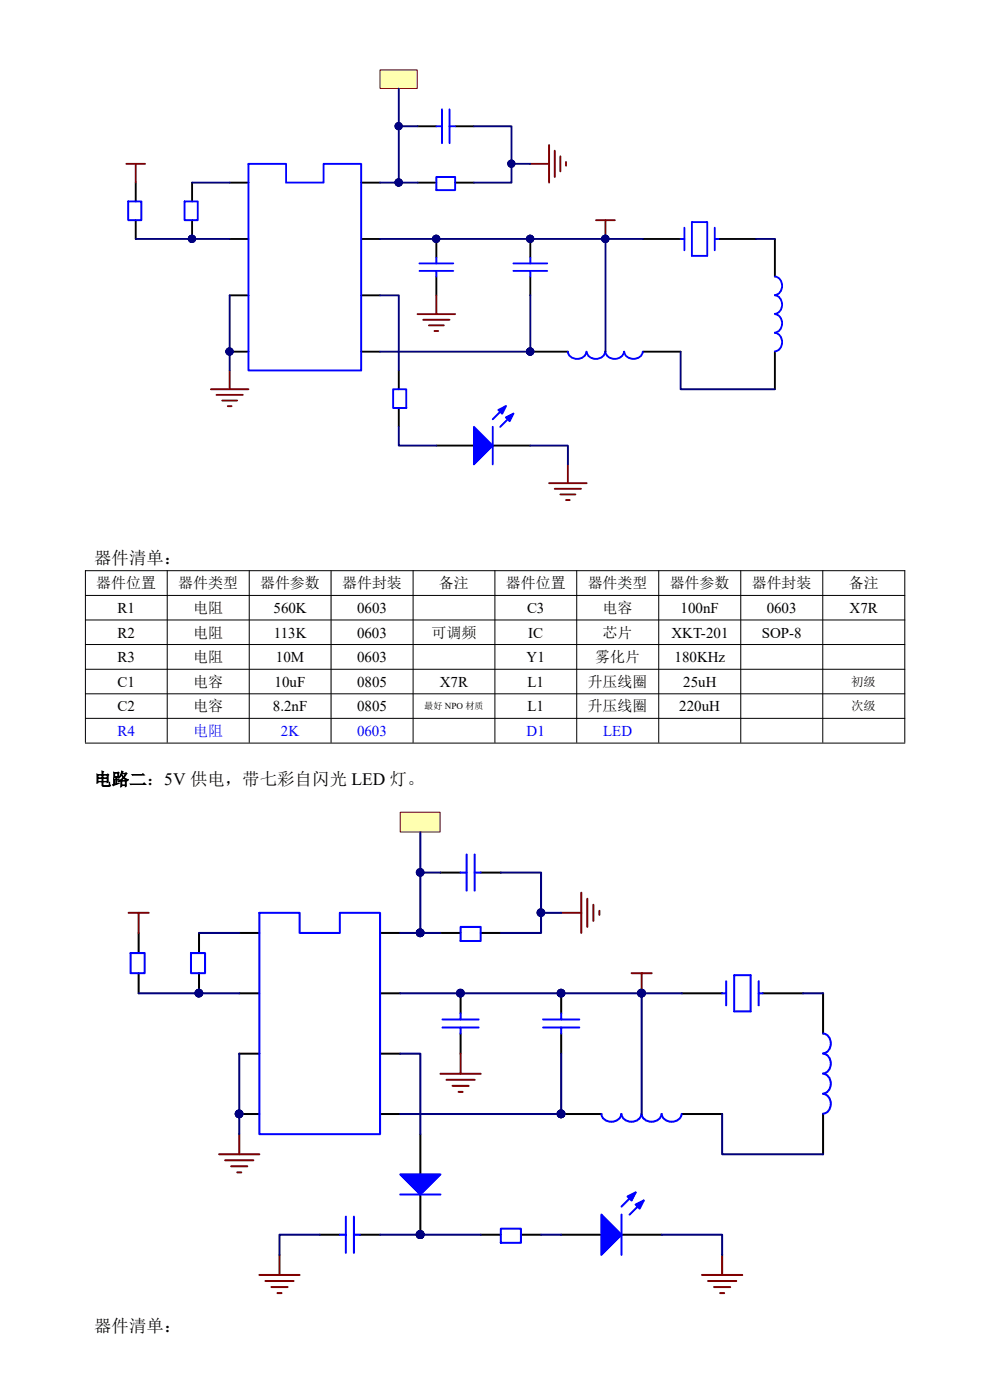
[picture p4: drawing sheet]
<svg xmlns="http://www.w3.org/2000/svg" width="210mm" height="297mm" viewBox="0 0 210 297" stroke-linecap="round" stroke-linejoin="round" font-family="sans-serif">
<g fill="none" stroke="#000" stroke-width=".4">
<path d="M28.8 38.7v4M40.8 38.7v4M48.7 38.7h4M76.6 38.7h4M88.6 38.7h4M96.6 38.7h3.9M28.8 46.7v4M40.8 46.7v4M48.7 50.7h4M76.6 50.7h4M92.6 50.7v4M92.6 58.7v4"/>
<path d="M112.5 50.7v4M112.5 58.7v4M136.4 50.7h8M152.4 50.7h8M164.4 50.7v8M48.7 62.7h4M48.7 74.6h4M76.6 62.7h4M76.6 74.6h4M112.5 74.6h8M136.4 74.6h8M164.4 74.6v8"/>
</g>
<g fill="#000080" stroke="#000080" stroke-width=".21">
<circle cx="48.7" cy="74.6" r=".76"/>
<circle cx="112.5" cy="74.6" r=".76"/>
<circle cx="112.5" cy="50.7" r=".76"/>
<circle cx="40.7" cy="50.7" r=".76"/>
<circle cx="92.5" cy="50.7" r=".76"/>
<circle cx="128.4" cy="50.7" r=".76"/>
</g>
<g fill="none" stroke="#00f" stroke-width=".4">
<path d="M52.7 34.8h8v3.9h8v-3.9h7.9v43.8h-23.9zM92.6 37.5h4v2.8h-4zM27.2 42.7h2.8v4h-2.8zM39.2 42.7h2.7v4h-2.7zM89 57.5h7.2M89 55.9h7.2M92.6 54.7v1.2M92.6 57.5v1.2M108.9 57.5h7.2M108.9 55.9h7.2M112.5 54.7v1.2M112.5 57.5v1.2"/>
<path d="M144.4 50.7h.8M145.2 48.3v4.8M146.8 47.1h3.2v7.2h-3.2zM151.6 48.3v4.8M151.6 50.7h.8M164.4 58.7a2.02 2.02 0 0 1 1.5 1.9 2.02 2.02 0 0 1-1.5 2M124.4 74.6a2.02 2.02 0 0 1-2 1.5 2.02 2.02 0 0 1-1.9-1.5M128.4 74.6a2.02 2.02 0 0 1-2 1.5 2.02 2.02 0 0 1-1.9-1.5M132.4 74.6a2.02 2.02 0 0 1-2 1.5 2.02 2.02 0 0 1-2-1.5M136.3 74.6a2.02 2.02 0 0 1-1.9 1.5 2.02 2.02 0 0 1-2-1.5M164.4 62.7a2.02 2.02 0 0 1 1.5 1.9 2.02 2.02 0 0 1-1.5 2M164.4 66.6a2.02 2.02 0 0 1 1.5 2 2.02 2.02 0 0 1-1.5 2"/>
<path d="M164.4 70.6a2.02 2.02 0 0 1 1.5 2 2.02 2.02 0 0 1-1.5 1.9"/>
</g>
<g fill="none" stroke="#800000" stroke-width=".4">
<path d="M26.8 34.8h4M28.8 34.8v3.9M112.5 34.8h4M116.5 30.8v7.9M117.7 32v5.5M118.9 33.2v3.2M120.1 34.4v.8M126.4 46.7h4M128.4 46.7v4M48.7 78.6v4M88.6 66.6h8M89.8 67.8h5.6"/>
<path d="M91 69h3.2M92.2 70.2h.8M92.6 62.7v3.9M44.7 82.6h8M45.9 83.8h5.6M47.1 85h3.2M48.3 86.2h.8"/>
</g>
<path d="M40.8 38.7h7.9M28.8 50.7h19.9M128.4 50.7v23.9" fill="none" stroke="#000080" stroke-width=".4"/>
<path d="M80.6 14.8h7.9v4h-7.9z" fill-rule="evenodd" fill="#ffffb0" stroke="#800000" stroke-width=".21"/>
<g fill="none" stroke="#000080" stroke-width=".4">
<path d="M84.6 18.8v19.9h-4M84.6 26.8h4M84.6 38.7h4M100.5 26.8h8v11.9h-8M108.5 34.8h4M80.6 50.7h55.8M160.4 50.7h4M48.7 62.7v15.9M80.6 62.7h4v15.9M112.5 62.7v11.9h-31.9M144.4 74.6v8h20M84.6 90.5v4h8"/>
<path d="M112.5 94.5h8v4"/>
</g>
<g fill="#000080" stroke="#000080" stroke-width=".21">
<circle cx="112.5" cy="74.6" r=".76"/>
<circle cx="84.6" cy="38.7" r=".76"/>
<circle cx="84.6" cy="26.8" r=".76"/>
<circle cx="108.5" cy="34.7" r=".76"/>
<circle cx="50.7" cy="236.3" r=".82"/>
<circle cx="119" cy="236.3" r=".82"/>
<circle cx="119" cy="210.7" r=".82"/>
<circle cx="42.2" cy="210.7" r=".82"/>
<circle cx="97.7" cy="210.7" r=".82"/>
<circle cx="136.1" cy="210.7" r=".82"/>
</g>
<path d="M88.6 26.8h4M96.6 26.8h3.9M84.6 78.6v4M84.6 86.6v3.9M92.6 94.5h7.9M104.5 94.5h8" fill="none" stroke="#000" stroke-width=".4"/>
<path d="M92.6 26.8h1.2M93.8 23.2v7.2M95.4 26.8h1.2M95.4 23.2v7.2M83.4 82.6h2.8v4h-2.8zM104.5 90.5v8M107.3 86.2l-2.8 2.8M108.9 87.8l-2.8 2.7" fill="none" stroke="#00f" stroke-width=".4"/>
<g fill="#00f" stroke="#00f" stroke-width=".4">
<path d="M100.5 90.5l4 4-4 4z"/>
<path d="M107.3 88.6l1.6-.8-.8 1.6z"/>
<path d="M105.7 87l1.6-.8-.8 1.6z"/>
</g>
<path d="M120.5 98.5v4M116.5 102.5h8M117.7 103.7h5.6M118.9 104.9h3.2M120.1 106.1h.8" fill="none" stroke="#800000" stroke-width=".4"/>
<g fill="none" stroke="#000" stroke-width=".21">
<path d="M18 121.1h174M18 126.3h174M18 131.5h174M18 136.7h174M18.1 121v36.6M35.5 121v36.6M52.9 121v36.6M70.2 121v36.6M87.6 121v36.6M105 121v36.6M122.3 121v36.6M139.7 121v36.6"/>
<path d="M157.1 121v36.6M174.5 121v36.6M191.9 121v36.6M18 142h174M18 147.2h174M18 152.4h174M18 157.6h174"/>
</g>
<g fill="none" stroke="#000" stroke-width=".43">
<path d="M29.4 197.9v4.3M42.2 197.9v4.3M50.8 197.9h4.2M80.6 197.9h4.3M93.4 197.9h4.3M102 197.9h4.2M29.4 206.5v4.2M42.2 206.5v4.2M50.8 210.7h4.2M80.6 210.7h4.3M97.7 210.7v4.3M97.7 219.3v4.2"/>
<path d="M119 210.7v4.3M119 219.3v4.2M144.7 210.7h8.5M161.8 210.7h8.5M174.6 210.7v8.6M50.8 223.5h4.2M50.8 236.3h4.2M80.6 223.5h4.3M80.6 236.3h4.3M119 236.3h8.6M144.7 236.3h8.5M174.6 236.3v8.6"/>
</g>
<g fill="none" stroke="#00f" stroke-width=".43">
<path d="M55 193.7h8.6v4.2h8.5v-4.2h8.5v46.9h-25.6zM97.7 196.6h4.3v3h-4.3zM27.7 202.2h3v4.3h-3zM40.5 202.2h3v4.3h-3zM93.9 218h7.6M93.9 216.3h7.6M97.7 215v1.3M97.7 218v1.3M115.2 218h7.7M115.2 216.3h7.7M119 215v1.3M119 218v1.3"/>
<path d="M153.2 210.7h.8M154 208.2v5.1M155.8 206.9h3.4v7.7h-3.4zM160.9 208.2v5.1M160.9 210.7h.9M174.6 219.3a2.16 2.16 0 0 1 1.6 2.1 2.16 2.16 0 0 1-1.6 2.1M127.6 236.3a2.17 2.17 0 0 0 2.1 1.7 2.17 2.17 0 0 0 2.1-1.7M131.9 236.3a2.16 2.16 0 0 0 2.1 1.7 2.16 2.16 0 0 0 2-1.7M136.1 236.3a2.16 2.16 0 0 0 2.1 1.7 2.16 2.16 0 0 0 2.1-1.7M140.4 236.3a2.16 2.16 0 0 0 2.1 1.7 2.16 2.16 0 0 0 2.1-1.7M174.6 223.5a2.16 2.16 0 0 1 1.6 2.1 2.16 2.16 0 0 1-1.6 2.1M174.6 227.8a2.16 2.16 0 0 1 1.6 2.1 2.16 2.16 0 0 1-1.6 2.1"/>
<path d="M174.6 232.1a2.16 2.16 0 0 1 1.6 2.1 2.16 2.16 0 0 1-1.6 2.1"/>
</g>
<g fill="none" stroke="#800000" stroke-width=".43">
<path d="M27.3 193.7h4.2M29.4 193.7v4.2M119 193.7h4.3M123.3 189.4v8.5M124.6 190.7v5.9M125.9 191.9v3.5M127.2 193.2v.9M134 206.5h4.3M136.1 206.5v4.2M93.4 227.8h8.6M94.7 229.1h6M96 230.4h3.4"/>
<path d="M97.3 231.6h.8M97.7 223.5v4.3M46.5 244.9h8.5M47.8 246.2h5.9M49 247.4h3.5M50.3 248.7h.9M50.8 240.6v4.3"/>
</g>
<path d="M42.2 197.9h8.6M29.4 210.7h21.4M136.1 210.7v25.6" fill="none" stroke="#000080" stroke-width=".43"/>
<path d="M84.9 172.3h8.5v4.2h-8.5z" fill-rule="evenodd" fill="#ffffb0" stroke="#800000" stroke-width=".21"/>
<g fill="none" stroke="#000080" stroke-width=".43">
<path d="M89.2 176.6v21.3h-4.3M89.2 185.1h4.2M89.2 197.9h4.2M106.2 185.1h8.6v12.8h-8.6M114.8 193.7h4.2M84.9 210.7h59.8M170.3 210.7h4.3M50.8 223.5v17.1M84.9 223.5h4.3v17.1M119 223.5v12.8h-34.1M153.2 236.3v8.6h21.4M67.8 261.9h-8.5v4.3"/>
<path d="M80.6 261.9h21.4M114.8 261.9h4.2M140.4 261.9h12.8v4.3"/>
</g>
<g fill="#000080" stroke="#000080" stroke-width=".21">
<circle cx="119" cy="236.3" r=".82"/>
<circle cx="89.1" cy="197.9" r=".82"/>
<circle cx="89.1" cy="185.1" r=".82"/>
<circle cx="114.7" cy="193.6" r=".82"/>
<circle cx="89.1" cy="261.9" r=".82"/>
</g>
<path d="M93.4 185.1h4.3M102 185.1h4.2M89.2 240.6v8.5M89.2 253.4v8.5M67.8 261.9h4.3M76.4 261.9h4.2M102 261.9h4.2M110.5 261.9h4.3M119 261.9h8.6M131.9 261.9h8.5" fill="none" stroke="#000" stroke-width=".43"/>
<g fill="none" stroke="#00f" stroke-width=".43">
<path d="M97.7 185.1h1.3M99 181.3v7.7M100.7 185.1h1.3M100.7 181.3v7.7M73.4 258.1v7.7M75.1 258.1v7.7M84.9 253.4h8.5M131.9 257.7v8.5M134.8 253l-2.9 3M136.5 254.7l-2.9 3M72.1 261.9h1.3M75.1 261.9h1.3"/>
<path d="M106.2 260.7h4.3v3h-4.3z"/>
</g>
<g fill="#00f" stroke="#00f" stroke-width=".43">
<path d="M84.9 249.1h8.5l-4.2 4.3z"/>
<path d="M127.6 257.7l4.3 4.2-4.3 4.3z"/>
<path d="M134.8 255.5l1.7-.8-.8 1.7z"/>
<path d="M133.1 253.8l1.7-.8-.8 1.7z"/>
</g>
<path d="M55 270.5h8.6M56.3 271.8h6M57.6 273h3.4M58.9 274.3h.8M59.3 266.2v4.3M148.9 270.5h8.6M150.2 271.8h6M151.5 273h3.4M152.8 274.3h.8M153.2 266.2v4.3" fill="none" stroke="#800000" stroke-width=".43"/>
<g font-size="3.7">
<text x="20" y="119.8">器件清单：</text>
<text x="20" y="166.6">电路二：5V 供电，带七彩自闪光 LED 灯。</text>
<text x="20" y="282.6">器件清单：</text>
</g>
<g font-size="3.2">
<text x="20.4" y="124.8">器件位置</text>
<text x="37.8" y="124.8">器件类型</text>
<text x="55.2" y="124.8">器件参数</text>
<text x="72.6" y="124.8">器件封装</text>
<text x="93.1" y="124.8">备注</text>
<text x="107.3" y="124.8">器件位置</text>
<text x="124.7" y="124.8">器件类型</text>
<text x="142.1" y="124.8">器件参数</text>
<text x="159.5" y="124.8">器件封装</text>
<text x="180" y="124.8">备注</text>
<text x="24.9" y="130">R1</text>
<text x="41" y="130.1">电阻</text>
<text x="58" y="130">560K</text>
<text x="75.7" y="130">0603</text>
<text x="111.8" y="130">C3</text>
<text x="127.8" y="130.1">电容</text>
<text x="144.4" y="130">100nF</text>
<text x="162.6" y="130">0603</text>
<text x="180.2" y="130">X7R</text>
<text x="24.9" y="135.3">R2</text>
<text x="41" y="135.3">电阻</text>
<text x="58.1" y="135.3">113K</text>
<text x="75.7" y="135.3">0603</text>
<text x="91.5" y="135.3">可调频</text>
<text x="112.1" y="135.3">IC</text>
<text x="127.8" y="135.3">芯片</text>
<text x="142.5" y="135.3">XKT-201</text>
<text x="161.6" y="135.3">SOP-8</text>
<text x="24.9" y="140.5">R3</text>
<text x="41" y="140.5">电阻</text>
<text x="58.5" y="140.5">10M</text>
<text x="75.7" y="140.5">0603</text>
<text x="111.7" y="140.5">Y1</text>
<text x="126.3" y="140.5">雾化片</text>
<text x="143.1" y="140.5">180KHz</text>
<text x="24.9" y="145.7">C1</text>
<text x="41" y="145.7">电容</text>
<text x="58.3" y="145.7">10uF</text>
<text x="75.7" y="145.7">0805</text>
<text x="93.3" y="145.7">X7R</text>
<text x="111.9" y="145.7">L1</text>
<text x="124.7" y="145.7">升压线圈</text>
<text x="144.9" y="145.7">25uH</text>
<text x="24.9" y="150.9">C2</text>
<text x="41" y="150.9">电容</text>
<text x="57.9" y="150.9">8.2nF</text>
<text x="75.7" y="150.9">0805</text>
<text x="111.9" y="150.9">L1</text>
<text x="124.7" y="150.9">升压线圈</text>
<text x="144.1" y="150.9">220uH</text>
</g>
<g font-size="3.2" fill="#00f">
<text x="24.9" y="156.1">R4</text>
<text x="41" y="156.1">电阻</text>
<text x="59.6" y="156.1">2K</text>
<text x="75.7" y="156.1">0603</text>
<text x="111.7" y="156.1">D1</text>
<text x="128" y="156.1">LED</text>
</g>
<g font-size="2.6">
<text x="180.6" y="145.5">初级</text>
<text x="180.6" y="150.7">次级</text>
</g>
<text font-size="1.9" x="90" y="150.5">最好 NPO 材质</text>
</svg>
